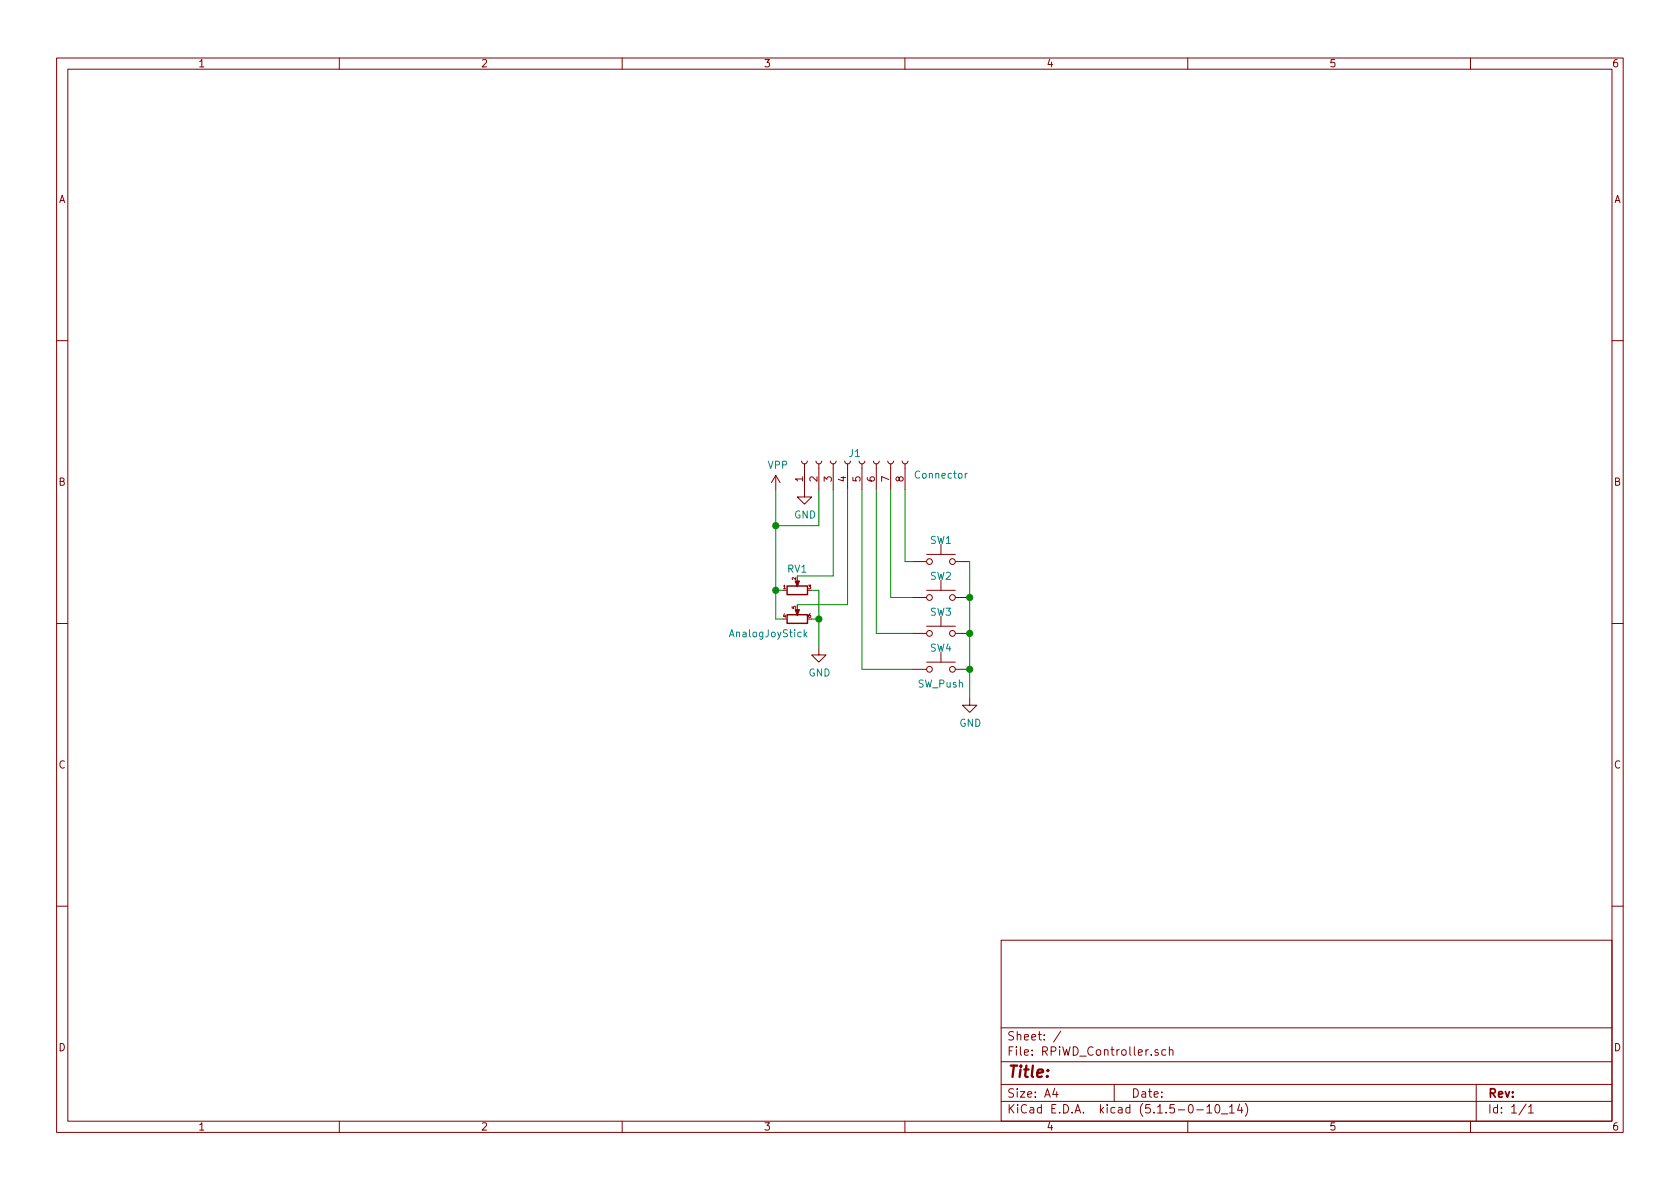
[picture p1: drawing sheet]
EESchema Schematic File Version 4
EELAYER 30 0
EELAYER END
$Descr A4 11693 8268
encoding utf-8
Sheet 1 1
Title ""
Date ""
Rev ""
Comp ""
Comment1 ""
Comment2 ""
Comment3 ""
Comment4 ""
$EndDescr
$Comp
L RPiWD_Controller:AnalogJoyStick RV1
U 1 1
P 5550 4100
F 0 "RV1" H 5550 4250 50  0000 C CNN
F 1 "AnalogJoyStick" H 5350 3800 50  0000 C CNN
F 2 "RPiWD_Controller:AnalogJoyStick" H 5550 4300 50  0001 C CNN
F 3 "" H 5550 4300 50  0001 C CNN
	1    5550 4100
	1    0    0    -1  
$EndComp
$Comp
L Switch:SW_Push SW1
U 1 1
P 6550 3900
F 0 "SW1" H 6550 4050 50  0000 C CNN
F 1 "SW_Push" H 6550 3050 50  0000 C CNN
F 2 "RPiWD_Controller:SW_SMD" H 6550 4100 50  0001 C CNN
F 3 "~" H 6550 4100 50  0001 C CNN
	1    6550 3900
	1    0    0    -1  
$EndComp
$Comp
L Switch:SW_Push SW2
U 1 1
P 6550 4150
F 0 "SW2" H 6550 4300 50  0000 C CNN
F 1 "SW_Push" H 6550 4344 50  0001 C CNN
F 2 "RPiWD_Controller:SW_SMD" H 6550 4350 50  0001 C CNN
F 3 "~" H 6550 4350 50  0001 C CNN
	1    6550 4150
	1    0    0    -1  
$EndComp
$Comp
L Switch:SW_Push SW3
U 1 1
P 6550 4400
F 0 "SW3" H 6550 4550 50  0000 C CNN
F 1 "SW_Push" H 6550 4594 50  0001 C CNN
F 2 "RPiWD_Controller:SW_SMD" H 6550 4600 50  0001 C CNN
F 3 "~" H 6550 4600 50  0001 C CNN
	1    6550 4400
	1    0    0    -1  
$EndComp
$Comp
L Switch:SW_Push SW4
U 1 1
P 6550 4650
F 0 "SW4" H 6550 4800 50  0000 C CNN
F 1 "SW_Push" H 6550 4844 50  0001 C CNN
F 2 "RPiWD_Controller:SW_SMD" H 6550 4850 50  0001 C CNN
F 3 "~" H 6550 4850 50  0001 C CNN
	1    6550 4650
	1    0    0    -1  
$EndComp
$Comp
L Connector:Conn_01x08_Female J1
U 1 1
P 5900 3200
F 0 "J1" V 5950 3150 50  0000 C CNN
F 1 "Connector" V 5800 2550 50  0000 C CNN
F 2 "RPiWD_Controller:Connecter_SMD_8pin" H 5900 3200 50  0001 C CNN
F 3 "~" H 5900 3200 50  0001 C CNN
	1    5900 3200
	0    -1   -1   0   
$EndComp
Wire Wire Line
	6300 3400 6300 3900
Wire Wire Line
	6300 3900 6350 3900
Wire Wire Line
	6200 3400 6200 4150
Wire Wire Line
	6200 4150 6350 4150
Wire Wire Line
	6100 3400 6100 4400
Wire Wire Line
	6100 4400 6350 4400
Wire Wire Line
	6000 3400 6000 4650
Wire Wire Line
	6000 4650 6350 4650
$Comp
L power:GND #PWR02
U 1 1
P 5600 3400
F 0 "#PWR02" H 5600 3150 50  0001 C CNN
F 1 "GND" H 5605 3227 50  0000 C CNN
F 2 "" H 5600 3400 50  0001 C CNN
F 3 "" H 5600 3400 50  0001 C CNN
	1    5600 3400
	1    0    0    -1  
$EndComp
Wire Wire Line
	5700 3400 5700 3650
Wire Wire Line
	5700 3650 5400 3650
Wire Wire Line
	5400 3650 5400 3400
Wire Wire Line
	5450 4100 5400 4100
Wire Wire Line
	5400 4100 5400 3650
Connection ~ 5400 3650
Wire Wire Line
	5450 4300 5400 4300
Wire Wire Line
	5400 4300 5400 4100
Connection ~ 5400 4100
Wire Wire Line
	5800 4000 5550 4000
Wire Wire Line
	5800 3400 5800 4000
Wire Wire Line
	5900 4200 5550 4200
Wire Wire Line
	5900 3400 5900 4200
$Comp
L power:GND #PWR04
U 1 1
P 6750 4850
F 0 "#PWR04" H 6750 4600 50  0001 C CNN
F 1 "GND" H 6755 4677 50  0000 C CNN
F 2 "" H 6750 4850 50  0001 C CNN
F 3 "" H 6750 4850 50  0001 C CNN
	1    6750 4850
	1    0    0    -1  
$EndComp
Wire Wire Line
	6750 3900 6750 4150
Connection ~ 6750 4150
Wire Wire Line
	6750 4150 6750 4400
Connection ~ 6750 4400
Wire Wire Line
	6750 4400 6750 4650
Connection ~ 6750 4650
Wire Wire Line
	6750 4650 6750 4850
$Comp
L power:GND #PWR03
U 1 1
P 5700 4500
F 0 "#PWR03" H 5700 4250 50  0001 C CNN
F 1 "GND" H 5705 4327 50  0000 C CNN
F 2 "" H 5700 4500 50  0001 C CNN
F 3 "" H 5700 4500 50  0001 C CNN
	1    5700 4500
	1    0    0    -1  
$EndComp
Wire Wire Line
	5650 4300 5700 4300
Wire Wire Line
	5700 4300 5700 4500
Wire Wire Line
	5650 4100 5700 4100
Wire Wire Line
	5700 4100 5700 4300
Connection ~ 5700 4300
$Comp
L power:VPP #PWR?
U 1 1
P 5400 3400
F 0 "#PWR?" H 5400 3250 50  0001 C CNN
F 1 "VPP" H 5415 3573 50  0000 C CNN
F 2 "" H 5400 3400 50  0001 C CNN
F 3 "" H 5400 3400 50  0001 C CNN
	1    5400 3400
	1    0    0    -1  
$EndComp
$EndSCHEMATC
